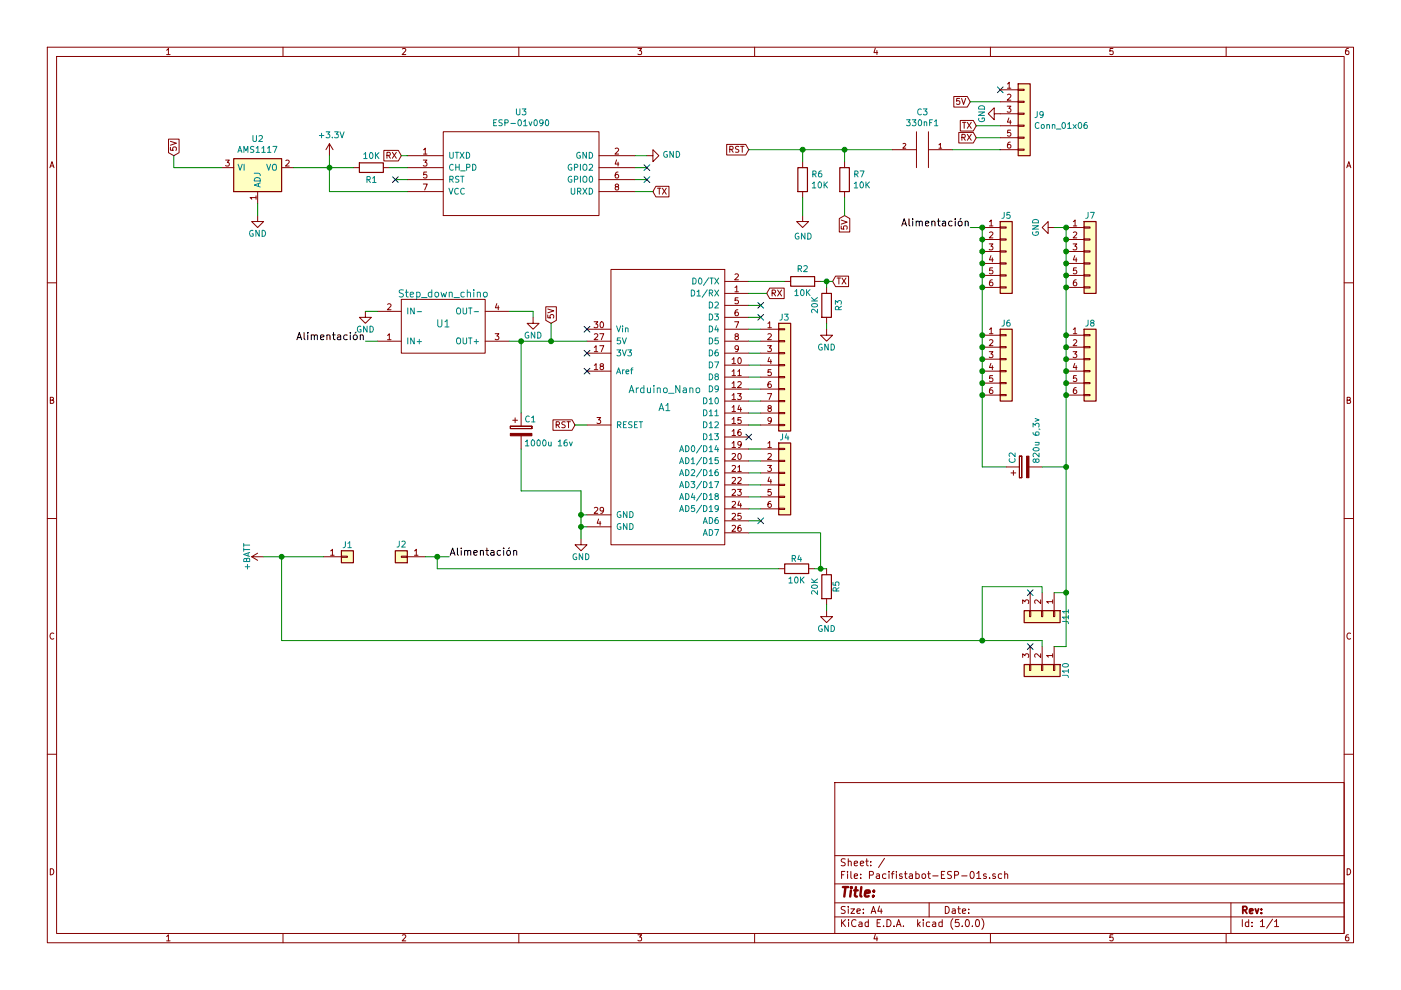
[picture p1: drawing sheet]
EESchema Schematic File Version 4
LIBS:Pacifistabot-ESP-01s-cache
EELAYER 30 0
EELAYER END
$Descr A4 11693 8268
encoding utf-8
Sheet 1 1
Title ""
Date ""
Rev ""
Comp ""
Comment1 ""
Comment2 ""
Comment3 ""
Comment4 ""
$EndDescr
$Comp
L Pacifistabot-ESP-01s-rescue:Arduino_Nano-PCB_pacifista-rescue A1
U 1 1
P 5550 3400
F 0 "A1" H 5550 3400 60  0000 C CNN
F 1 "Arduino_Nano" H 5550 3550 60  0000 C CNN
F 2 "Pacifista-Bluetooth:arduino_nano" H 5550 3400 60  0001 C CNN
F 3 "" H 5550 3400 60  0000 C CNN
	1    5550 3400
	1    0    0    -1  
$EndComp
$Comp
L Pacifistabot-ESP-01s-rescue:R-PCB_pacifista-rescue R4
U 1 1
P 6650 4750
F 0 "R4" V 6730 4750 50  0000 C CNN
F 1 "10K" V 6550 4750 50  0000 C CNN
F 2 "Resistor_THT:R_Axial_DIN0207_L6.3mm_D2.5mm_P7.62mm_Horizontal" V 6580 4750 50  0001 C CNN
F 3 "" H 6650 4750 50  0001 C CNN
	1    6650 4750
	0    -1   -1   0   
$EndComp
$Comp
L Pacifistabot-ESP-01s-rescue:R-PCB_pacifista-rescue R5
U 1 1
P 6900 4900
F 0 "R5" V 6980 4900 50  0000 C CNN
F 1 "20K" V 6800 4900 50  0000 C CNN
F 2 "Resistor_THT:R_Axial_DIN0207_L6.3mm_D2.5mm_P7.62mm_Horizontal" V 6830 4900 50  0001 C CNN
F 3 "" H 6900 4900 50  0001 C CNN
	1    6900 4900
	1    0    0    -1  
$EndComp
NoConn ~ 6250 3650
$Comp
L Pacifistabot-ESP-01s-rescue:GND-PCB_pacifista-rescue #PWR0101
U 1 1
P 8350 950
F 0 "#PWR0101" H 8350 700 50  0001 C CNN
F 1 "GND" H 8350 800 50  0000 C CNN
F 2 "" H 8350 950 50  0001 C CNN
F 3 "" H 8350 950 50  0001 C CNN
	1    8350 950 
	0    1    1    0   
$EndComp
$Comp
L Pacifistabot-ESP-01s-rescue:GND-PCB_pacifista-rescue #PWR0102
U 1 1
P 4850 4500
F 0 "#PWR0102" H 4850 4250 50  0001 C CNN
F 1 "GND" H 4850 4350 50  0000 C CNN
F 2 "" H 4850 4500 50  0001 C CNN
F 3 "" H 4850 4500 50  0001 C CNN
	1    4850 4500
	1    0    0    -1  
$EndComp
$Comp
L Pacifistabot-ESP-01s-rescue:GND-PCB_pacifista-rescue #PWR0103
U 1 1
P 8800 1900
F 0 "#PWR0103" H 8800 1650 50  0001 C CNN
F 1 "GND" H 8800 1750 50  0000 C CNN
F 2 "" H 8800 1900 50  0001 C CNN
F 3 "" H 8800 1900 50  0001 C CNN
	1    8800 1900
	0    1    1    0   
$EndComp
$Comp
L Pacifistabot-ESP-01s-rescue:GND-PCB_pacifista-rescue #PWR0104
U 1 1
P 6900 5100
F 0 "#PWR0104" H 6900 4850 50  0001 C CNN
F 1 "GND" H 6900 4950 50  0000 C CNN
F 2 "" H 6900 5100 50  0001 C CNN
F 3 "" H 6900 5100 50  0001 C CNN
	1    6900 5100
	1    0    0    -1  
$EndComp
NoConn ~ 4900 2950
NoConn ~ 4900 3100
$Comp
L Pacifistabot-ESP-01s-rescue:Conn_01x03-PCB_pacifista-rescue J11
U 1 1
P 8700 5150
F 0 "J11" H 8700 5350 50  0000 C CNN
F 1 "Conn_01x03" H 8700 4950 50  0001 C CNN
F 2 "Pacifista-Bluetooth:Pin_Header_Straight_1x03_Pitch2.54mm" H 8700 5150 50  0001 C CNN
F 3 "" H 8700 5150 50  0001 C CNN
	1    8700 5150
	0    1    1    0   
$EndComp
$Comp
L Pacifistabot-ESP-01s-rescue:Conn_01x03-PCB_pacifista-rescue J10
U 1 1
P 8700 5600
F 0 "J10" H 8700 5800 50  0000 C CNN
F 1 "Conn_01x03" H 8700 5400 50  0001 C CNN
F 2 "Pacifista-Bluetooth:Pin_Header_Straight_1x03_Pitch2.54mm" H 8700 5600 50  0001 C CNN
F 3 "" H 8700 5600 50  0001 C CNN
	1    8700 5600
	0    1    1    0   
$EndComp
NoConn ~ 8600 5400
NoConn ~ 8600 4950
NoConn ~ 6350 2550
$Comp
L Pacifistabot-ESP-01s-rescue:CP-PCB_pacifista-rescue C2
U 1 1
P 8550 3900
F 0 "C2" H 8575 4000 50  0000 L CNN
F 1 "820u 6,3v" H 8575 3800 50  0000 L CNN
F 2 "Capacitor_THT:CP_Radial_D10.0mm_P5.00mm" H 8588 3750 50  0001 C CNN
F 3 "" H 8550 3900 50  0001 C CNN
	1    8550 3900
	0    -1   -1   0   
$EndComp
$Comp
L Pacifistabot-ESP-01s-rescue:Step_down_chino-PCB_pacifista-rescue U1
U 1 1
P 3700 2750
F 0 "U1" H 3700 2800 60  0000 C CNN
F 1 "Step_down_chino" H 3700 3050 60  0000 C CNN
F 2 "Pacifista-Bluetooth:Step_down_chino" H 3700 2800 60  0001 C CNN
F 3 "" H 3700 2800 60  0001 C CNN
	1    3700 2750
	1    0    0    -1  
$EndComp
$Comp
L Pacifistabot-ESP-01s-rescue:GND-PCB_pacifista-rescue #PWR0105
U 1 1
P 3050 2600
F 0 "#PWR0105" H 3050 2350 50  0001 C CNN
F 1 "GND" H 3050 2450 50  0000 C CNN
F 2 "" H 3050 2600 50  0001 C CNN
F 3 "" H 3050 2600 50  0001 C CNN
	1    3050 2600
	1    0    0    -1  
$EndComp
$Comp
L Pacifistabot-ESP-01s-rescue:GND-PCB_pacifista-rescue #PWR0106
U 1 1
P 4450 2650
F 0 "#PWR0106" H 4450 2400 50  0001 C CNN
F 1 "GND" H 4450 2500 50  0000 C CNN
F 2 "" H 4450 2650 50  0001 C CNN
F 3 "" H 4450 2650 50  0001 C CNN
	1    4450 2650
	1    0    0    -1  
$EndComp
NoConn ~ 4900 2750
$Comp
L Pacifistabot-ESP-01s-rescue:+BATT-PCB_pacifista-rescue #PWR0107
U 1 1
P 2200 4650
F 0 "#PWR0107" H 2200 4500 50  0001 C CNN
F 1 "+BATT" H 2200 4790 50  0000 C CNN
F 2 "" H 2200 4650 50  0001 C CNN
F 3 "" H 2200 4650 50  0001 C CNN
	1    2200 4650
	0    -1   -1   0   
$EndComp
Text Label 3750 4650 0    60   ~ 0
Alimentación
Text Label 3050 2850 2    60   ~ 0
Alimentación
$Comp
L Pacifistabot-ESP-01s-rescue:Conn_01x06-PCB_pacifista-rescue J7
U 1 1
P 9100 2100
F 0 "J7" H 9100 2400 50  0000 C CNN
F 1 "Conn_01x06" H 9100 1700 50  0001 C CNN
F 2 "Pacifista-Bluetooth:Pin_Header_Straight_1x06_Pitch2.54mm" H 9100 2100 50  0001 C CNN
F 3 "" H 9100 2100 50  0001 C CNN
	1    9100 2100
	1    0    0    -1  
$EndComp
$Comp
L Pacifistabot-ESP-01s-rescue:Conn_01x06-PCB_pacifista-rescue J5
U 1 1
P 8400 2100
F 0 "J5" H 8400 2400 50  0000 C CNN
F 1 "Conn_01x06" H 8400 1700 50  0001 C CNN
F 2 "Pacifista-Bluetooth:Pin_Header_Straight_1x06_Pitch2.54mm" H 8400 2100 50  0001 C CNN
F 3 "" H 8400 2100 50  0001 C CNN
	1    8400 2100
	1    0    0    -1  
$EndComp
$Comp
L Pacifistabot-ESP-01s-rescue:Conn_01x06-PCB_pacifista-rescue J6
U 1 1
P 8400 3000
F 0 "J6" H 8400 3300 50  0000 C CNN
F 1 "Conn_01x06" H 8400 2600 50  0001 C CNN
F 2 "Pacifista-Bluetooth:Pin_Header_Straight_1x06_Pitch2.54mm" H 8400 3000 50  0001 C CNN
F 3 "" H 8400 3000 50  0001 C CNN
	1    8400 3000
	1    0    0    -1  
$EndComp
$Comp
L Pacifistabot-ESP-01s-rescue:Conn_01x06-PCB_pacifista-rescue J8
U 1 1
P 9100 3000
F 0 "J8" H 9100 3300 50  0000 C CNN
F 1 "Conn_01x06" H 9100 2600 50  0001 C CNN
F 2 "Pacifista-Bluetooth:Pin_Header_Straight_1x06_Pitch2.54mm" H 9100 3000 50  0001 C CNN
F 3 "" H 9100 3000 50  0001 C CNN
	1    9100 3000
	1    0    0    -1  
$EndComp
$Comp
L Pacifistabot-ESP-01s-rescue:Conn_01x06-PCB_pacifista-rescue J4
U 1 1
P 6550 3950
F 0 "J4" H 6550 4250 50  0000 C CNN
F 1 "Conn_01x06" H 6900 3950 50  0001 C CNN
F 2 "Pacifista-Bluetooth:Pin_Header_Straight_1x06_Pitch2.54mm" H 6550 3950 50  0001 C CNN
F 3 "" H 6550 3950 50  0001 C CNN
	1    6550 3950
	1    0    0    -1  
$EndComp
NoConn ~ 6350 2650
NoConn ~ 6350 4350
$Comp
L Pacifistabot-ESP-01s-rescue:CP-PCB_pacifista-rescue C1
U 1 1
P 4350 3600
F 0 "C1" H 4375 3700 50  0000 L CNN
F 1 "1000u 16v" H 4375 3500 50  0000 L CNN
F 2 "Capacitor_THT:CP_Radial_D8.0mm_P3.80mm" H 4388 3450 50  0001 C CNN
F 3 "" H 4350 3600 50  0001 C CNN
	1    4350 3600
	1    0    0    -1  
$EndComp
$Comp
L Pacifistabot-ESP-01s-rescue:Conn_01x01-PCB_pacifista-rescue J1
U 1 1
P 2900 4650
F 0 "J1" H 2900 4750 50  0000 C CNN
F 1 "Conn_01x01" H 2900 4550 50  0001 C CNN
F 2 "Pacifista-Bluetooth:SolderWirePad_single_1-5mmDrill" H 2900 4650 50  0001 C CNN
F 3 "" H 2900 4650 50  0001 C CNN
	1    2900 4650
	1    0    0    -1  
$EndComp
$Comp
L Pacifistabot-ESP-01s-rescue:Conn_01x01-PCB_pacifista-rescue J2
U 1 1
P 3350 4650
F 0 "J2" H 3350 4550 50  0000 C CNN
F 1 "Conn_01x01" H 3300 4750 50  0001 C CNN
F 2 "Pacifista-Bluetooth:SolderWirePad_single_1-5mmDrill" H 3350 4650 50  0001 C CNN
F 3 "" H 3350 4650 50  0001 C CNN
	1    3350 4650
	-1   0    0    1   
$EndComp
Wire Wire Line
	6250 2950 6350 2950
Wire Wire Line
	6250 3050 6350 3050
Wire Wire Line
	6250 3150 6350 3150
Wire Wire Line
	6250 3250 6350 3250
Wire Wire Line
	6250 3350 6350 3350
Wire Wire Line
	6250 3450 6350 3450
Wire Wire Line
	6250 3550 6350 3550
Wire Wire Line
	6250 3750 6350 3750
Wire Wire Line
	6250 3850 6350 3850
Wire Wire Line
	6250 3950 6350 3950
Wire Wire Line
	6250 4050 6350 4050
Wire Wire Line
	6250 4150 6350 4150
Wire Wire Line
	6250 4250 6350 4250
Wire Wire Line
	6250 4350 6350 4350
Wire Wire Line
	6250 2750 6350 2750
Wire Wire Line
	6250 2850 6350 2850
Wire Wire Line
	6250 2550 6350 2550
Wire Wire Line
	6250 2650 6350 2650
Wire Wire Line
	8800 1900 8900 1900
Connection ~ 8900 2000
Connection ~ 8900 2100
Connection ~ 8900 2200
Connection ~ 8900 2300
Connection ~ 8900 2400
Connection ~ 8900 2800
Connection ~ 8900 2900
Connection ~ 8900 3000
Connection ~ 8900 3100
Connection ~ 8900 3200
Connection ~ 8900 3300
Wire Wire Line
	8100 1900 8200 1900
Connection ~ 8200 2000
Connection ~ 8200 2100
Connection ~ 8200 2200
Connection ~ 8200 2300
Connection ~ 8200 2400
Connection ~ 8200 2800
Connection ~ 8200 2900
Connection ~ 8200 3000
Connection ~ 8200 3100
Connection ~ 8200 3200
Connection ~ 8200 3300
Wire Wire Line
	6250 4450 6850 4450
Wire Wire Line
	6850 4450 6850 4750
Wire Wire Line
	6800 4750 6850 4750
Connection ~ 6850 4750
Wire Wire Line
	4250 2850 4350 2850
Wire Wire Line
	8200 4900 8700 4900
Wire Wire Line
	8700 4900 8700 4950
Wire Wire Line
	8700 5350 8700 5400
Wire Wire Line
	8900 4950 8800 4950
Wire Wire Line
	8900 5400 8800 5400
Connection ~ 8900 4950
Wire Wire Line
	8900 1900 8900 2000
Wire Wire Line
	8200 3900 8400 3900
Wire Wire Line
	8700 3900 8900 3900
Connection ~ 8900 3900
Wire Wire Line
	3050 2850 3150 2850
Wire Wire Line
	3050 2600 3150 2600
Wire Wire Line
	4450 2600 4250 2600
Wire Wire Line
	3750 4650 3650 4650
Connection ~ 8900 1900
Wire Wire Line
	4350 3450 4350 2850
Connection ~ 4350 2850
Wire Wire Line
	4350 3750 4350 4100
Connection ~ 8200 1900
Wire Wire Line
	8200 4900 8200 5350
Wire Wire Line
	8200 1900 8200 2000
Connection ~ 3650 4650
Wire Wire Line
	3650 4750 3650 4650
Wire Wire Line
	8900 2000 8900 2100
Wire Wire Line
	8900 2100 8900 2200
Wire Wire Line
	8900 2200 8900 2300
Wire Wire Line
	8900 2300 8900 2400
Wire Wire Line
	8900 2800 8900 2900
Wire Wire Line
	8900 2900 8900 3000
Wire Wire Line
	8900 3000 8900 3100
Wire Wire Line
	8900 3100 8900 3200
Wire Wire Line
	8900 3200 8900 3300
Wire Wire Line
	8200 2000 8200 2100
Wire Wire Line
	8200 2100 8200 2200
Wire Wire Line
	8200 2200 8200 2300
Wire Wire Line
	8200 2300 8200 2400
Wire Wire Line
	8200 2800 8200 2900
Wire Wire Line
	8200 2900 8200 3000
Wire Wire Line
	8200 3000 8200 3100
Wire Wire Line
	8200 3100 8200 3200
Wire Wire Line
	8200 3200 8200 3300
Wire Wire Line
	6850 4750 6900 4750
Wire Wire Line
	8900 4950 8900 5400
Wire Wire Line
	8900 3900 8900 4950
Wire Wire Line
	8200 5350 8700 5350
Wire Wire Line
	3650 4650 3550 4650
Wire Wire Line
	8900 2400 8900 2800
Wire Wire Line
	8900 3300 8900 3900
Wire Wire Line
	8200 2400 8200 2800
Wire Wire Line
	8200 3300 8200 3900
Text GLabel 8150 1050 0    50   Input ~ 0
TX
Wire Wire Line
	8150 1050 8350 1050
Text GLabel 8150 1150 0    50   Input ~ 0
RX
Wire Wire Line
	8150 1150 8350 1150
Text GLabel 6950 2350 2    50   Input ~ 0
TX
Text GLabel 6400 2450 2    50   Input ~ 0
RX
Wire Wire Line
	6250 2450 6400 2450
$Comp
L Pacifistabot-ESP-01s-rescue:R-Device R2
U 1 1
P 6700 2350
F 0 "R2" V 6800 2350 50  0000 C CNN
F 1 "10K" V 6600 2350 50  0000 C CNN
F 2 "Resistor_THT:R_Axial_DIN0207_L6.3mm_D2.5mm_P7.62mm_Horizontal" V 6630 2350 50  0001 C CNN
F 3 "~" H 6700 2350 50  0001 C CNN
	1    6700 2350
	0    -1   -1   0   
$EndComp
$Comp
L Pacifistabot-ESP-01s-rescue:R-Device R3
U 1 1
P 6900 2550
F 0 "R3" V 7000 2550 50  0000 C CNN
F 1 "20K" V 6800 2550 50  0000 C CNN
F 2 "Resistor_THT:R_Axial_DIN0207_L6.3mm_D2.5mm_P7.62mm_Horizontal" V 6830 2550 50  0001 C CNN
F 3 "~" H 6900 2550 50  0001 C CNN
	1    6900 2550
	1    0    0    -1  
$EndComp
Wire Wire Line
	6250 2350 6550 2350
Wire Wire Line
	6850 2350 6900 2350
Wire Wire Line
	6900 2400 6900 2350
Connection ~ 6900 2350
Wire Wire Line
	6900 2350 6950 2350
Wire Wire Line
	6900 2750 6900 2700
$Comp
L Pacifistabot-ESP-01s-rescue:GND-PCB_pacifista-rescue #PWR0111
U 1 1
P 6900 2750
F 0 "#PWR0111" H 6900 2500 50  0001 C CNN
F 1 "GND" H 6900 2600 50  0000 C CNN
F 2 "" H 6900 2750 50  0001 C CNN
F 3 "" H 6900 2750 50  0001 C CNN
	1    6900 2750
	1    0    0    -1  
$EndComp
Text GLabel 4600 2700 1    50   Input ~ 0
5V
Wire Wire Line
	4350 2850 4600 2850
Wire Wire Line
	4600 2700 4600 2850
Connection ~ 4600 2850
Wire Wire Line
	4600 2850 4900 2850
Wire Wire Line
	2200 4650 2350 4650
Wire Wire Line
	4450 2600 4450 2650
Wire Wire Line
	4850 4500 4850 4400
Wire Wire Line
	4850 4100 4350 4100
Wire Wire Line
	4900 4300 4850 4300
Connection ~ 4850 4300
Wire Wire Line
	4850 4300 4850 4100
Wire Wire Line
	4900 4400 4850 4400
Connection ~ 4850 4400
Wire Wire Line
	4850 4400 4850 4300
Wire Wire Line
	6900 5050 6900 5100
Wire Wire Line
	3650 4750 6500 4750
Wire Wire Line
	8200 5350 2350 5350
Wire Wire Line
	2350 5350 2350 4650
Connection ~ 8200 5350
Connection ~ 2350 4650
Wire Wire Line
	2350 4650 2700 4650
$Comp
L Pacifistabot-ESP-01s-rescue:Conn_01x09-Connector_Generic J3
U 1 1
P 6550 3150
F 0 "J3" H 6500 3650 50  0000 L CNN
F 1 "Conn_01x09" H 6630 3101 50  0001 L CNN
F 2 "Connector_PinHeader_2.54mm:PinHeader_1x09_P2.54mm_Vertical" H 6550 3150 50  0001 C CNN
F 3 "~" H 6550 3150 50  0001 C CNN
	1    6550 3150
	1    0    0    -1  
$EndComp
Text GLabel 8100 850  0    50   Input ~ 0
5V
$Comp
L Pacifistabot-ESP-01s-rescue:ESP-01v090-ESP8266 U3
U 1 1
P 4350 1450
F 0 "U3" H 4350 1965 50  0000 C CNN
F 1 "ESP-01v090" H 4350 1874 50  0000 C CNN
F 2 "Connector_PinHeader_2.54mm:PinHeader_2x04_P2.54mm_Vertical" H 4350 1450 50  0001 C CNN
F 3 "http://l0l.org.uk/2014/12/esp8266-modules-hardware-guide-gotta-catch-em-all/" H 4350 1450 50  0001 C CNN
	1    4350 1450
	1    0    0    -1  
$EndComp
$Comp
L Pacifistabot-ESP-01s-rescue:GND-PCB_pacifista-rescue #PWR0108
U 1 1
P 5400 1300
F 0 "#PWR0108" H 5400 1050 50  0001 C CNN
F 1 "GND" V 5405 1172 50  0000 R CNN
F 2 "" H 5400 1300 50  0001 C CNN
F 3 "" H 5400 1300 50  0001 C CNN
	1    5400 1300
	0    -1   -1   0   
$EndComp
$Comp
L Pacifistabot-ESP-01s-rescue:+3.3V-power #PWR0109
U 1 1
P 2750 1300
F 0 "#PWR0109" H 2750 1150 50  0001 C CNN
F 1 "+3.3V" H 2765 1473 50  0000 C CNN
F 2 "" H 2750 1300 50  0001 C CNN
F 3 "" H 2750 1300 50  0001 C CNN
	1    2750 1300
	1    0    0    -1  
$EndComp
$Comp
L Pacifistabot-ESP-01s-rescue:R-Device R1
U 1 1
P 3100 1400
F 0 "R1" V 3200 1400 50  0000 C CNN
F 1 "10K" V 3000 1400 50  0000 C CNN
F 2 "Resistor_SMD:R_1206_3216Metric_Pad1.42x1.75mm_HandSolder" V 3030 1400 50  0001 C CNN
F 3 "~" H 3100 1400 50  0001 C CNN
	1    3100 1400
	0    1    1    0   
$EndComp
Wire Wire Line
	3400 1400 3250 1400
Wire Wire Line
	2950 1400 2750 1400
Wire Wire Line
	2750 1400 2750 1300
Connection ~ 2750 1400
Wire Wire Line
	3400 1600 2750 1600
Text GLabel 5450 1600 2    50   Input ~ 0
TX
Text GLabel 3350 1300 0    50   Input ~ 0
RX
Wire Wire Line
	3350 1300 3400 1300
Wire Wire Line
	5300 1600 5450 1600
$Comp
L Pacifistabot-ESP-01s-rescue:AMS1117-Regulator_Linear U2
U 1 1
P 2150 1400
F 0 "U2" H 2150 1642 50  0000 C CNN
F 1 "AMS1117" H 2150 1551 50  0000 C CNN
F 2 "Package_TO_SOT_SMD:SOT-223-3_TabPin2" H 2150 1600 50  0001 C CNN
F 3 "http://www.advanced-monolithic.com/pdf/ds1117.pdf" H 2250 1150 50  0001 C CNN
	1    2150 1400
	1    0    0    -1  
$EndComp
Wire Wire Line
	2450 1400 2750 1400
$Comp
L Pacifistabot-ESP-01s-rescue:GND-PCB_pacifista-rescue #PWR0110
U 1 1
P 2150 1800
F 0 "#PWR0110" H 2150 1550 50  0001 C CNN
F 1 "GND" H 2150 1650 50  0000 C CNN
F 2 "" H 2150 1800 50  0001 C CNN
F 3 "" H 2150 1800 50  0001 C CNN
	1    2150 1800
	1    0    0    -1  
$EndComp
Wire Wire Line
	2150 1700 2150 1800
Wire Wire Line
	5300 1500 5400 1500
NoConn ~ 5400 1500
Wire Wire Line
	5300 1300 5400 1300
Wire Wire Line
	3300 1500 3400 1500
Wire Wire Line
	5300 1400 5400 1400
NoConn ~ 5400 1400
Wire Wire Line
	2750 1400 2750 1600
NoConn ~ 3300 1500
Text GLabel 1450 1300 1    50   Input ~ 0
5V
Wire Wire Line
	1850 1400 1450 1400
Wire Wire Line
	1450 1400 1450 1300
Text Label 8100 1900 2    60   ~ 0
Alimentación
$Comp
L Pacifistabot-ESP-01s-rescue:R-Device R7
U 1 1
P 7050 1500
F 0 "R7" H 7120 1546 50  0000 L CNN
F 1 "10K" H 7120 1455 50  0000 L CNN
F 2 "Resistor_SMD:R_1206_3216Metric_Pad1.42x1.75mm_HandSolder" V 6980 1500 50  0001 C CNN
F 3 "~" H 7050 1500 50  0001 C CNN
	1    7050 1500
	1    0    0    -1  
$EndComp
$Comp
L Pacifistabot-ESP-01s-rescue:R-Device R6
U 1 1
P 6700 1500
F 0 "R6" H 6770 1546 50  0000 L CNN
F 1 "10K" H 6770 1455 50  0000 L CNN
F 2 "Resistor_SMD:R_1206_3216Metric_Pad1.42x1.75mm_HandSolder" V 6630 1500 50  0001 C CNN
F 3 "~" H 6700 1500 50  0001 C CNN
	1    6700 1500
	1    0    0    -1  
$EndComp
Wire Wire Line
	7050 1350 7050 1250
Wire Wire Line
	7050 1250 7450 1250
$Comp
L Pacifistabot-ESP-01s-rescue:CAP-pspice C3
U 1 1
P 7700 1250
F 0 "C3" V 7385 1250 50  0000 C CNN
F 1 "330nF1" V 7476 1250 50  0000 C CNN
F 2 "Capacitor_SMD:C_1206_3216Metric_Pad1.42x1.75mm_HandSolder" H 7700 1250 50  0001 C CNN
F 3 "~" H 7700 1250 50  0001 C CNN
	1    7700 1250
	0    1    1    0   
$EndComp
Wire Wire Line
	6700 1350 6700 1250
Wire Wire Line
	6700 1250 7050 1250
Connection ~ 7050 1250
Text GLabel 7050 1800 3    50   Input ~ 0
5V
$Comp
L Pacifistabot-ESP-01s-rescue:GND-power #PWR0112
U 1 1
P 6700 1800
F 0 "#PWR0112" H 6700 1550 50  0001 C CNN
F 1 "GND" H 6705 1627 50  0000 C CNN
F 2 "" H 6700 1800 50  0001 C CNN
F 3 "" H 6700 1800 50  0001 C CNN
	1    6700 1800
	1    0    0    -1  
$EndComp
Wire Wire Line
	6700 1800 6700 1650
Wire Wire Line
	7050 1650 7050 1800
Wire Wire Line
	8100 850  8350 850 
Connection ~ 6700 1250
Text GLabel 6250 1250 0    50   Input ~ 0
RST
Text GLabel 4800 3550 0    50   Input ~ 0
RST
Wire Wire Line
	4800 3550 4900 3550
Wire Wire Line
	6250 1250 6700 1250
NoConn ~ 8350 750 
$Comp
L Pacifistabot-ESP-01s-rescue:Conn_01x06-Connector_Generic J9
U 1 1
P 8550 950
F 0 "J9" H 8630 942 50  0000 L CNN
F 1 "Conn_01x06" H 8630 851 50  0000 L CNN
F 2 "Connector_PinSocket_2.54mm:PinSocket_1x06_P2.54mm_Vertical" H 8550 950 50  0001 C CNN
F 3 "~" H 8550 950 50  0001 C CNN
	1    8550 950 
	1    0    0    -1  
$EndComp
Wire Wire Line
	7950 1250 8350 1250
$EndSCHEMATC
